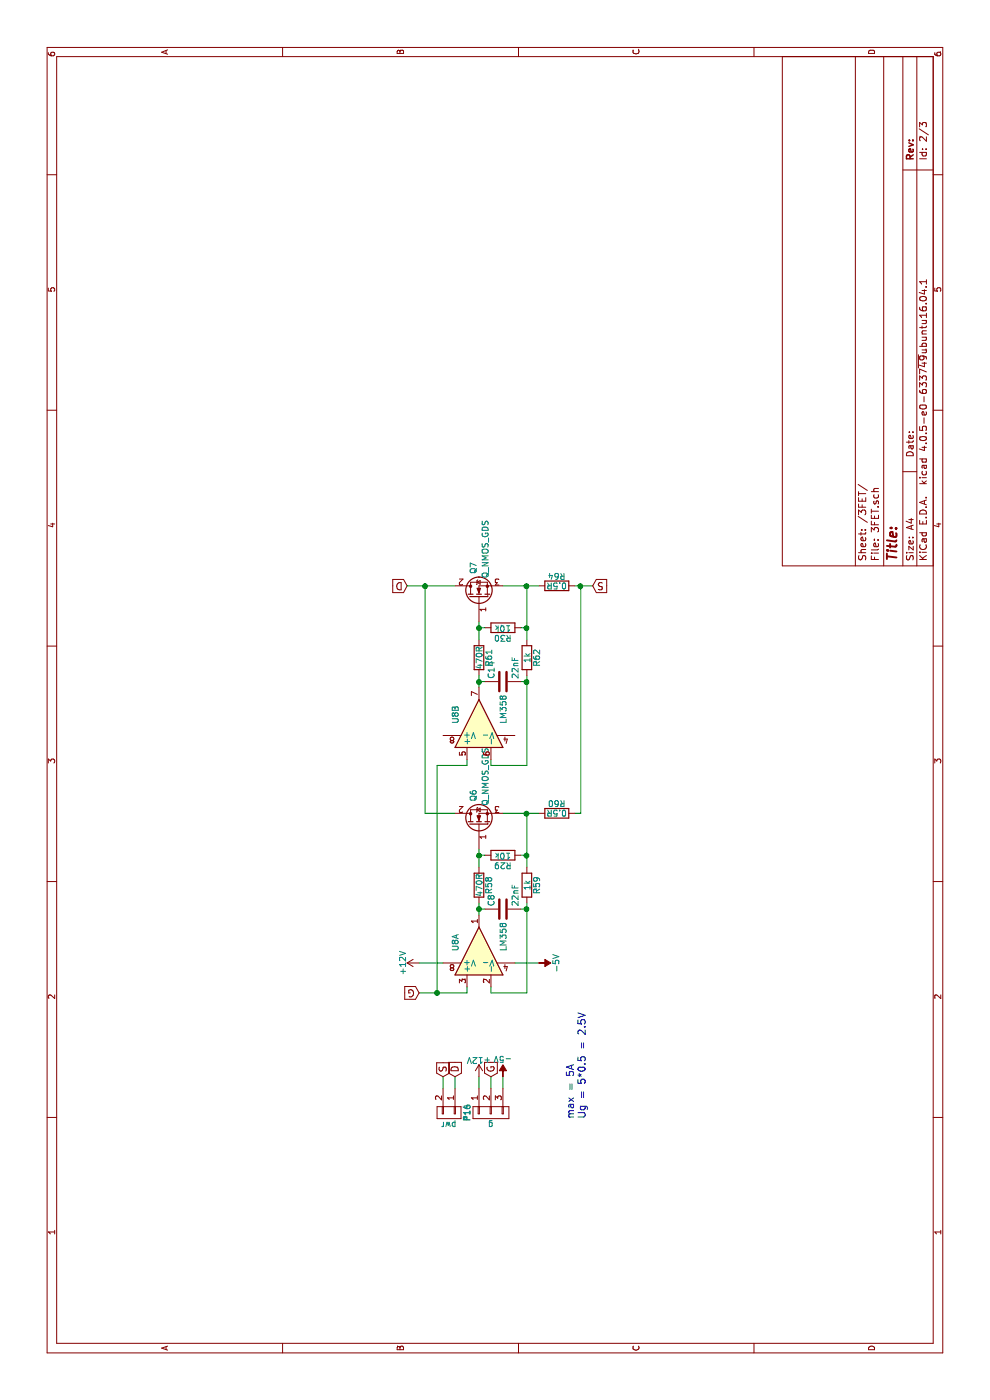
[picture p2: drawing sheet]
EESchema Schematic File Version 2
LIBS:v2-rescue
LIBS:power
LIBS:device
LIBS:transistors
LIBS:conn
LIBS:linear
LIBS:regul
LIBS:74xx
LIBS:cmos4000
LIBS:adc-dac
LIBS:memory
LIBS:xilinx
LIBS:microcontrollers
LIBS:dsp
LIBS:microchip
LIBS:analog_switches
LIBS:motorola
LIBS:texas
LIBS:intel
LIBS:audio
LIBS:interface
LIBS:digital-audio
LIBS:philips
LIBS:display
LIBS:cypress
LIBS:siliconi
LIBS:opto
LIBS:atmel
LIBS:contrib
LIBS:valves
LIBS:relays
LIBS:v3-cache
EELAYER 25 0
EELAYER END
$Descr A4 11693 8268
encoding utf-8
Sheet 2 3
Title ""
Date ""
Rev ""
Comp ""
Comment1 ""
Comment2 ""
Comment3 ""
Comment4 ""
$EndDescr
$Comp
L R R60
U 1 1
P 4900 4650
F 0 "R60" V 4980 4650 50  0000 C CNN
F 1 "0.5R" V 4900 4650 50  0000 C CNN
F 2 "Resistors_THT:Resistor_Vertical_RM7.5mm" V 4830 4650 50  0001 C CNN
F 3 "" H 4900 4650 50  0000 C CNN
	1    4900 4650
	1    0    0    -1  
$EndComp
$Comp
L R R64
U 1 1
P 6800 4650
F 0 "R64" V 6880 4650 50  0000 C CNN
F 1 "0.5R" V 6800 4650 50  0000 C CNN
F 2 "Resistors_THT:Resistor_Vertical_RM7.5mm" V 6730 4650 50  0001 C CNN
F 3 "" H 6800 4650 50  0000 C CNN
	1    6800 4650
	1    0    0    -1  
$EndComp
$Comp
L R R58
U 1 1
P 4300 4000
F 0 "R58" V 4380 4000 50  0000 C CNN
F 1 "470R" V 4300 4000 50  0000 C CNN
F 2 "Resistors_THT:Resistor_Horizontal_RM7mm" V 4230 4000 50  0001 C CNN
F 3 "" H 4300 4000 50  0000 C CNN
	1    4300 4000
	0    1    1    0   
$EndComp
$Comp
L R R61
U 1 1
P 6200 4000
F 0 "R61" V 6280 4000 50  0000 C CNN
F 1 "470R" V 6200 4000 50  0000 C CNN
F 2 "Resistors_THT:Resistor_Horizontal_RM7mm" V 6130 4000 50  0001 C CNN
F 3 "" H 6200 4000 50  0000 C CNN
	1    6200 4000
	0    1    1    0   
$EndComp
$Comp
L R R59
U 1 1
P 4300 4400
F 0 "R59" V 4380 4400 50  0000 C CNN
F 1 "1k" V 4300 4400 50  0000 C CNN
F 2 "Resistors_THT:Resistor_Horizontal_RM7mm" V 4230 4400 50  0001 C CNN
F 3 "" H 4300 4400 50  0000 C CNN
	1    4300 4400
	0    1    1    0   
$EndComp
$Comp
L Q_NMOS_GDS Q6
U 1 1
P 4800 4000
F 0 "Q6" H 5100 4050 50  0000 R CNN
F 1 "Q_NMOS_GDS" H 5450 3950 50  0000 R CNN
F 2 "TO_SOT_Packages_THT:TO-247_Vertical_Neutral123" H 5000 4100 50  0001 C CNN
F 3 "" H 4800 4000 50  0000 C CNN
	1    4800 4000
	1    0    0    -1  
$EndComp
$Comp
L Q_NMOS_GDS Q7
U 1 1
P 6700 4000
F 0 "Q7" H 7000 4050 50  0000 R CNN
F 1 "Q_NMOS_GDS" H 7350 3950 50  0000 R CNN
F 2 "TO_SOT_Packages_THT:TO-247_Vertical_Neutral123" H 6900 4100 50  0001 C CNN
F 3 "" H 6700 4000 50  0000 C CNN
	1    6700 4000
	1    0    0    -1  
$EndComp
Text GLabel 2700 3800 2    60   Input ~ 0
D
Text GLabel 2700 4100 2    60   Input ~ 0
G
Text GLabel 2700 3700 2    60   Input ~ 0
S
Text GLabel 6800 3400 1    60   Input ~ 0
D
$Comp
L C C8
U 1 1
P 4100 4200
F 0 "C8" H 4125 4300 50  0000 L CNN
F 1 "22nF" H 4125 4100 50  0000 L CNN
F 2 "Capacitors_THT:C_Disc_D3_P2.5" H 4138 4050 50  0001 C CNN
F 3 "" H 4100 4200 50  0000 C CNN
	1    4100 4200
	1    0    0    -1  
$EndComp
$Comp
L C C14
U 1 1
P 6000 4200
F 0 "C14" H 6025 4300 50  0000 L CNN
F 1 "22nF" H 6025 4100 50  0000 L CNN
F 2 "Capacitors_THT:C_Disc_D3_P2.5" H 6038 4050 50  0001 C CNN
F 3 "" H 6000 4200 50  0000 C CNN
	1    6000 4200
	1    0    0    -1  
$EndComp
$Comp
L R R62
U 1 1
P 6200 4400
F 0 "R62" V 6280 4400 50  0000 C CNN
F 1 "1k" V 6200 4400 50  0000 C CNN
F 2 "Resistors_THT:Resistor_Horizontal_RM7mm" V 6130 4400 50  0001 C CNN
F 3 "" H 6200 4400 50  0000 C CNN
	1    6200 4400
	0    1    1    0   
$EndComp
Wire Wire Line
	6800 3400 6800 3800
Wire Wire Line
	4900 3800 4900 3550
Wire Wire Line
	4900 3550 6800 3550
Connection ~ 6800 3550
Wire Wire Line
	4900 4200 4900 4500
Wire Wire Line
	6800 4200 6800 4500
Wire Wire Line
	5950 4000 6050 4000
Wire Wire Line
	6350 4000 6500 4000
Wire Wire Line
	6000 4050 6000 4000
Connection ~ 6000 4000
Wire Wire Line
	4450 4000 4600 4000
Wire Wire Line
	4050 4000 4150 4000
Wire Wire Line
	4100 4050 4100 4000
Connection ~ 4100 4000
Wire Wire Line
	4100 4350 4100 4400
Wire Wire Line
	3400 4400 4150 4400
Wire Wire Line
	4450 4400 4900 4400
Connection ~ 4900 4400
Wire Wire Line
	6000 4350 6000 4400
Wire Wire Line
	5300 4400 6050 4400
Wire Wire Line
	6350 4400 6800 4400
Connection ~ 6800 4400
Wire Wire Line
	3450 4100 3400 4100
Wire Wire Line
	3400 4100 3400 4400
Connection ~ 4100 4400
Wire Wire Line
	5350 4100 5300 4100
Wire Wire Line
	5300 4100 5300 4400
Connection ~ 6000 4400
Wire Wire Line
	2700 4000 2600 4000
Wire Wire Line
	2600 4100 2700 4100
Wire Wire Line
	2700 4200 2600 4200
Wire Wire Line
	4900 4800 4900 4850
Wire Wire Line
	4900 4850 6800 4850
Connection ~ 6800 4850
Wire Wire Line
	5300 3650 3400 3650
Wire Wire Line
	3400 3500 3400 3900
Wire Wire Line
	3400 3900 3450 3900
Wire Wire Line
	5350 3900 5300 3900
Wire Wire Line
	5300 3900 5300 3650
Text GLabel 3400 3500 1    60   Input ~ 0
G
Connection ~ 3400 3650
Wire Wire Line
	2700 3700 2600 3700
Wire Wire Line
	2600 3800 2700 3800
Wire Wire Line
	3650 4300 3650 4500
Wire Wire Line
	3650 3700 3650 3500
Wire Wire Line
	6800 4800 6800 4950
Text GLabel 6800 4950 3    60   Input ~ 0
S
$Comp
L LM358 U8
U 1 1
P 3750 4000
F 0 "U8" H 3750 4200 50  0000 L CNN
F 1 "LM358" H 3750 3800 50  0000 L CNN
F 2 "Housings_DIP:DIP-8_W7.62mm_LongPads" H 3750 4000 50  0001 C CNN
F 3 "" H 3750 4000 50  0000 C CNN
	1    3750 4000
	1    0    0    -1  
$EndComp
$Comp
L LM358 U8
U 2 1
P 5650 4000
F 0 "U8" H 5650 4200 50  0000 L CNN
F 1 "LM358" H 5650 3800 50  0000 L CNN
F 2 "Housings_DIP:DIP-8_W7.62mm_LongPads" H 5650 4000 50  0001 C CNN
F 3 "" H 5650 4000 50  0000 C CNN
	2    5650 4000
	1    0    0    -1  
$EndComp
$Comp
L R R29
U 1 1
P 4550 4200
F 0 "R29" V 4630 4200 50  0000 C CNN
F 1 "10k" V 4550 4200 50  0000 C CNN
F 2 "Resistors_THT:Resistor_Horizontal_RM7mm" V 4480 4200 50  0001 C CNN
F 3 "" H 4550 4200 50  0000 C CNN
	1    4550 4200
	-1   0    0    1   
$EndComp
$Comp
L R R30
U 1 1
P 6450 4200
F 0 "R30" V 6530 4200 50  0000 C CNN
F 1 "10k" V 6450 4200 50  0000 C CNN
F 2 "Resistors_THT:Resistor_Horizontal_RM7mm" V 6380 4200 50  0001 C CNN
F 3 "" H 6450 4200 50  0000 C CNN
	1    6450 4200
	-1   0    0    1   
$EndComp
Wire Wire Line
	6450 4050 6450 4000
Connection ~ 6450 4000
Wire Wire Line
	6450 4350 6450 4400
Connection ~ 6450 4400
Wire Wire Line
	4550 4050 4550 4000
Connection ~ 4550 4000
Wire Wire Line
	4550 4350 4550 4400
Connection ~ 4550 4400
Text Notes 2350 4900 0    60   ~ 0
max = 5A\nUg = 5*0.5 = 2.5V
$Comp
L CONN_01X02 P14
U 1 1
P 2400 3750
F 0 "P14" H 2400 3900 50  0000 C CNN
F 1 "pwr" V 2500 3750 50  0000 C CNN
F 2 "Connectors_Phoenix:PhoenixContact_MCV-G_02x5.08mm_Vertical" H 2400 3750 50  0001 C CNN
F 3 "" H 2400 3750 50  0000 C CNN
	1    2400 3750
	-1   0    0    1   
$EndComp
$Comp
L CONN_01X03 P16
U 1 1
P 2400 4100
F 0 "P16" H 2400 4300 50  0000 C CNN
F 1 "g" V 2500 4100 50  0000 C CNN
F 2 "Connectors:XH2.54-3P" H 2400 4100 50  0001 C CNN
F 3 "" H 2400 4100 50  0000 C CNN
	1    2400 4100
	-1   0    0    -1  
$EndComp
$Comp
L +12V #PWR052
U 1 1
P 2700 4000
F 0 "#PWR052" H 2700 3850 50  0001 C CNN
F 1 "+12V" H 2700 4140 50  0000 C CNN
F 2 "" H 2700 4000 50  0000 C CNN
F 3 "" H 2700 4000 50  0000 C CNN
	1    2700 4000
	0    1    1    0   
$EndComp
$Comp
L -5V #PWR56
U 1 1
P 2700 4200
F 0 "#PWR56" H 2700 4300 50  0001 C CNN
F 1 "-5V" H 2700 4350 50  0000 C CNN
F 2 "" H 2700 4200 50  0000 C CNN
F 3 "" H 2700 4200 50  0000 C CNN
	1    2700 4200
	0    1    1    0   
$EndComp
$Comp
L +12V #PWR053
U 1 1
P 3650 3500
F 0 "#PWR053" H 3650 3350 50  0001 C CNN
F 1 "+12V" H 3650 3640 50  0000 C CNN
F 2 "" H 3650 3500 50  0000 C CNN
F 3 "" H 3650 3500 50  0000 C CNN
	1    3650 3500
	1    0    0    -1  
$EndComp
$Comp
L -5V #PWR58
U 1 1
P 3650 4500
F 0 "#PWR58" H 3650 4600 50  0001 C CNN
F 1 "-5V" H 3650 4650 50  0000 C CNN
F 2 "" H 3650 4500 50  0000 C CNN
F 3 "" H 3650 4500 50  0000 C CNN
	1    3650 4500
	-1   0    0    1   
$EndComp
$EndSCHEMATC
